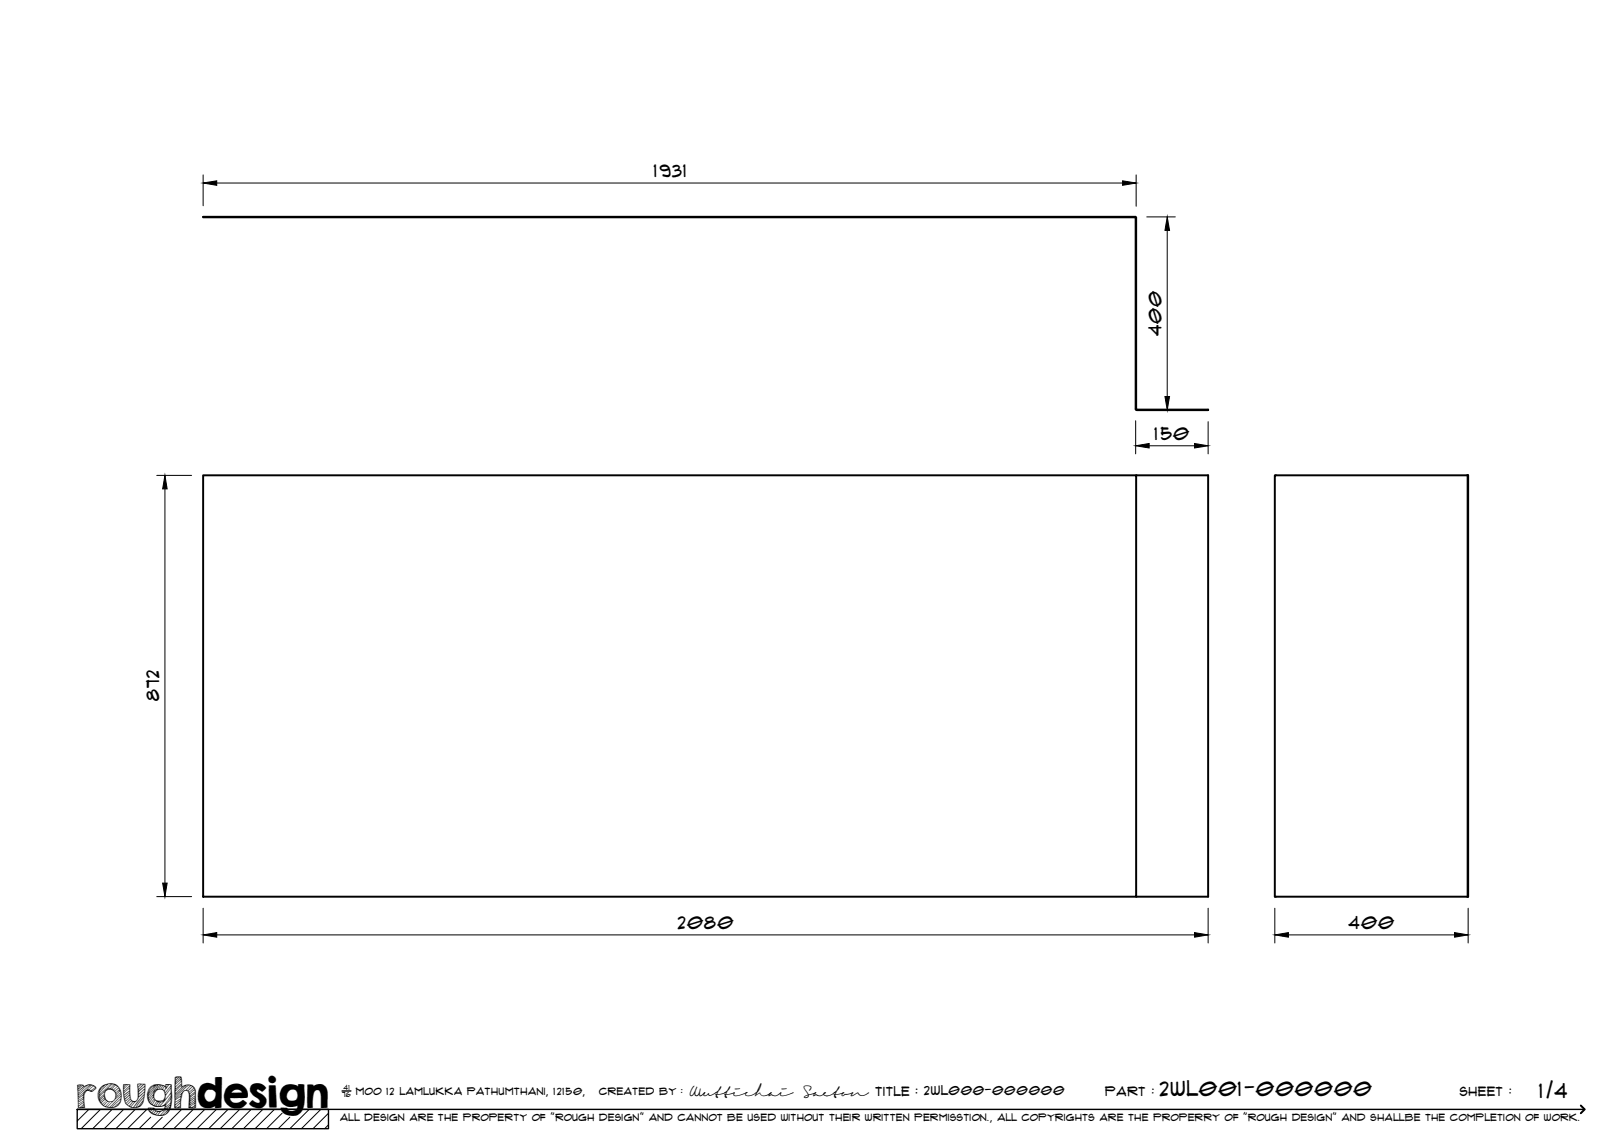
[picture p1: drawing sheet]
<svg xmlns="http://www.w3.org/2000/svg" width="420mm" height="297mm" viewBox="0 0 420 297" stroke-linecap="round" stroke-linejoin="round" font-family="sans-serif">
<!-- layer: Visible -->
<path d="M294.1 106h18.5l-18.5 .1M294.1 106l-.2-49.6-.2-.3h-241.1l241.1 .1 .1 49.7 .3 .2M52.6 123h241.3v109h-241.3zM293.9 123h18.7v109h-18.7M329.8 123h49.9v109h-49.9zM379.7 123v109" fill="none" stroke="#000" stroke-width=".51"/>
<!-- layer: TitleBlock -->
<path d="M20 287h65v5h-65zM20 287h390M88.5 282.3h2.3" fill="none" stroke="#000" stroke-width=".36"/>
<path d="M409 286.1l1 .9-1 1" fill="none" stroke="#000" stroke-width=".51"/>
<g fill="none" stroke="#000" stroke-width=".26">
<path d="M23 287l-3 3.1M26 287l-5 5M29 287l-5 5M32 287l-5 5M35 287l-5 5M38 287l-5 5M39 289.1l-3 2.9M42 289.1l-3 2.9M47 287l-5 5M50 287l-5 5M53 287l-5 5M56 287l-5 5"/>
<path d="M59 287l-5 5M62 287l-5 5M65 287l-5 5M68 287l-5 5M71 287l-5 5M73 288l-4 4M75 289.1l-3 2.9M80 287l-5 5M83 287l-5 5M85 288l-4 4M85 291l-1 1"/>
</g>
<!-- layer: FD_Dimensions -->
<g fill="none" stroke="#000" stroke-width=".26">
<path d="M52.6 45.3v7.9M56.1 47.4h234.3M293.9 45.3v8.1M296.7 56.1h7.4M302 59.6v43M293.8 108.9v8.5M297.3 115.3h11.8M304.1 106.1h.9M312.6 109.1v8.3M40.6 123h9M42.7 126.5v102M40.6 232h9"/>
<path d="M52.6 235v9M312.6 235v9M329.8 235v9M379.8 235v9M56.1 241.9h253M333.3 241.9h43"/>
</g>
<path d="M52.6 47.4l3.5-.6v1.1zM290.4 46.8l3.5 .6-3.5 .5zM302 56.1l.6 3.5h-1.2zM293.8 115.3l3.5-.5v1.1zM301.4 102.6h1.2l-.6 3.5zM309.1 114.8l3.5 .5-3.5 .6zM42.7 123l.5 3.5h-1.1zM42.1 228.5h1.1l-.5 3.5zM52.6 241.9l3.5-.6v1.2zM309.1 241.3l3.5 .6-3.5 .6zM329.8 241.9l3.5-.6v1.2zM376.3 241.3l3.5 .6-3.5 .6z" fill="#000" stroke="#000" stroke-width=".26"/>
<text font-size="9.7" x="19.9" y="286.8">roughdesign</text>
<g font-size="5.3">
<text x="300.1" y="283.6">2WL001-000000</text>
<text x="398.3" y="284">1/4</text>
</g>
<g font-size="4.6">
<text x="169.1" y="45.9">1931</text>
<text x="300.5" y="87" transform="rotate(-90 300.5 87)">400</text>
<text x="298.7" y="113.9">150</text>
<text x="41.2" y="181.4" transform="rotate(-90 41.2 181.4)">872</text>
<text x="175.3" y="240.4">2080</text>
<text x="348.9" y="240.4">400</text>
</g>
<g font-size="3.4">
<text x="178.3" y="283.5">Wuttichai</text>
<text x="208.1" y="283.5">Saeton title : 2WL000-000000</text>
</g>
<g font-size="3.3">
<text x="286" y="283.5">Part :</text>
<text x="377.7" y="283.5">sheet :</text>
</g>
<g font-size="2.7">
<text x="92.1" y="283.3">moo 12 Lamlukka pathumthani, 12150,</text>
<text x="155" y="283.3">created by :</text>
</g>
<text font-size="2.6" x="88" y="290.1">all design are the property of &quot;rough design&quot; and cannot be used without their written permisstion., all copyrights are the properry of &quot;rough design&quot; and shallbe the completion of work.</text>
<g font-size="1.9">
<text x="88.5" y="283.9">76</text>
<text x="88.9" y="282.1">41</text>
</g>
</svg>
